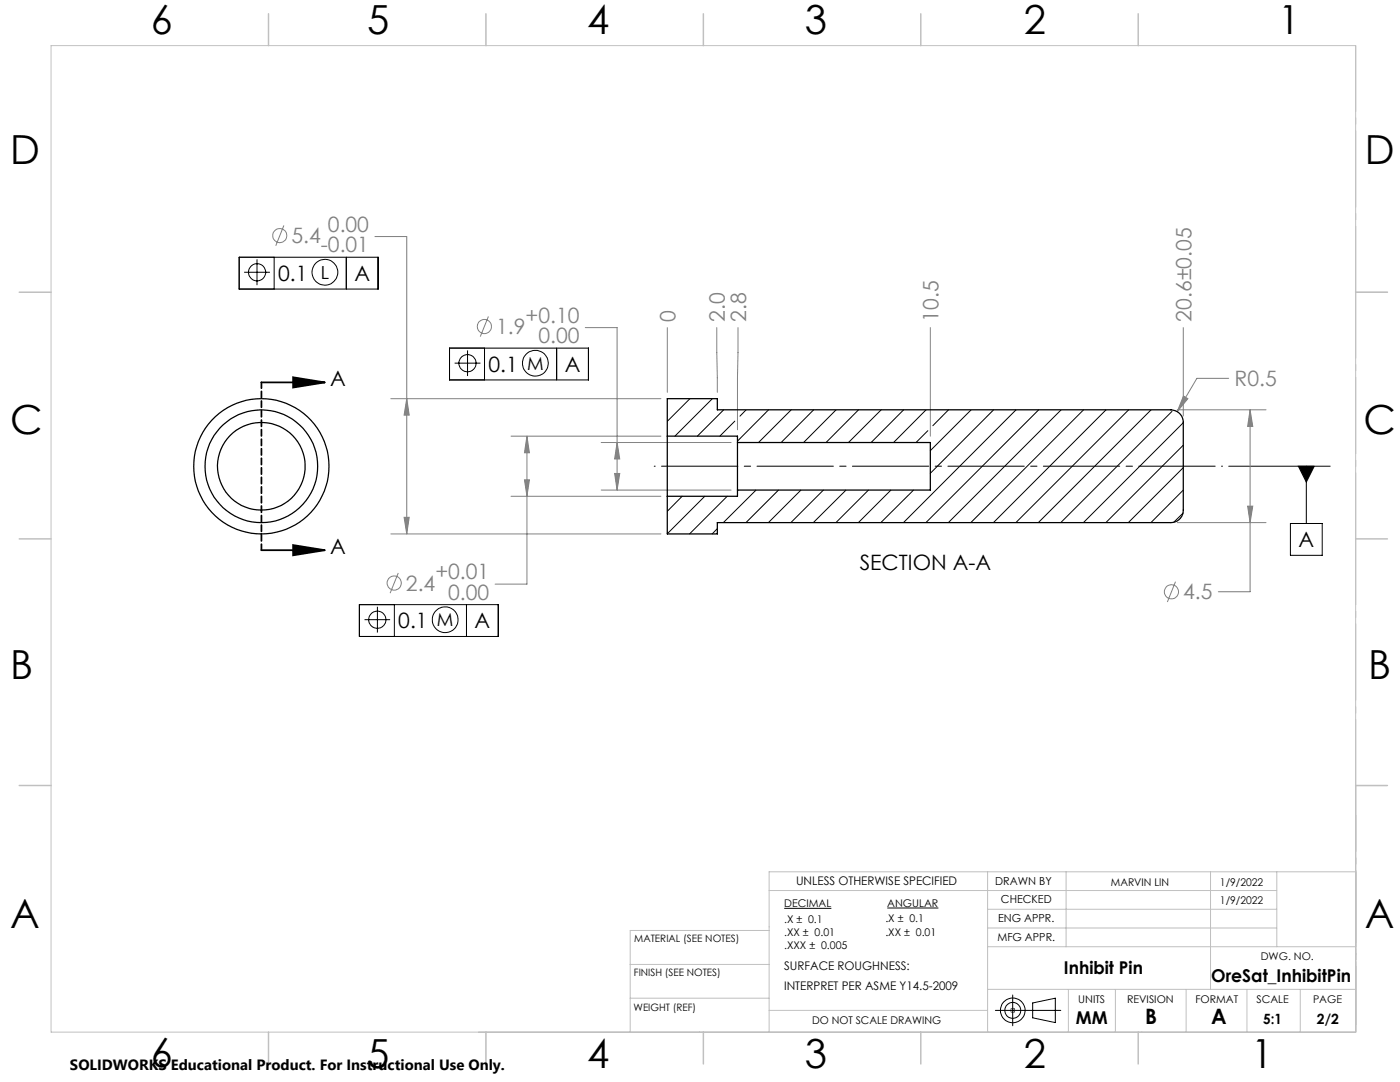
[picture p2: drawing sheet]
<svg xmlns="http://www.w3.org/2000/svg" width="279mm" height="216mm" viewBox="0 0 279 216" stroke-linecap="round" stroke-linejoin="round" font-family="sans-serif">
<g fill="none" stroke="#808080" stroke-width=".2">
<path d="M56.7 45l-1.7 4M74.8 47.2h6.4v59.3M78 79.6h53.9M81.2 79.6l.5 3.2h-1.1zM97.5 63.1l-1.7 4.1M116.8 65.4h6.4v32.4M133.2 65.4v12.9M143.1 65.4l.1 12.9M147.3 65.4l-.1 20.4M185.7 65.4v21.6M236.1 65.4v17.6M236.2 79l.9 .6-2.2 2.5z"/>
<path d="M245.2 75.5h-6.3l-4 6.6M102 87h29.9M102 99h29.9M104.7 95.7h1l-.5 3.3zM105.2 87v29.6h-6.4M105.2 87l.5 3.3h-1zM120 88.3h25.9M120 97.8h25.9M122.7 94.5h1l-.5 3.3zM123.2 88.3l.5 3.3h-1zM234.9 81.8h17.8M249.5 81.8v36.3h-6.4"/>
<path d="M249.5 81.8l.5 3.3h-1zM78 106.5h53.9M79.5 114.3l-1.6 4.1M80.6 103.2h1.1l-.5 3.3zM234.6 116.1l-1.6 4M234.9 104.3h17.8M249 101h1l-.5 3.3z"/>
<circle cx="55.8" cy="47" r="1.41"/>
<circle cx="96.7" cy="65.2" r="1.4"/>
<circle cx="78.7" cy="116.3" r="1.42"/>
<circle cx="233.8" cy="118.1" r="1.41"/>
</g>
<g fill="none" stroke="#000" stroke-width=".2">
<path d="M47.7 51.3h27.8v6.4h-27.8zM48.7 54.3h5.2M51.3 51.8v5.1M54.7 51.3v6.4M69.1 51.3v6.4M89.7 69.5h27.7v6.3h-27.7zM90.7 72.5h5.2M93.3 69.9v5.1M96.7 69.5v6.3M111.1 69.5v6.3M245.2 93h20.3M259.1 93h3.2l-1.6 3.2z"/>
<path d="M260.7 93v11.5M257.5 104.5h6.4v6.3h-6.4zM71.7 120.6h27.7v6.4h-27.7zM72.7 123.6h5.2M75.3 121.1v5.1M78.7 120.6v6.4M93.1 120.6v6.4M156.5 181.2h9.4M177.1 181.2h10.2M202.1 198.5v6.2M198.6 201.6h13.1M201.8 201.3l.7 .7"/>
<path d="M202.5 201.3l-.7 .7M206.1 200.1l4.5-.9v4.8l-4.5-.9z"/>
<circle cx="51.3" cy="54.3" r="1.72"/>
<circle cx="64.8" cy="54.3" r="2.57"/>
<circle cx="93.3" cy="72.5" r="1.71"/>
<circle cx="106.9" cy="72.5" r="2.58"/>
<circle cx="75.3" cy="123.7" r="1.72"/>
<circle cx="88.8" cy="123.7" r="2.57"/>
<circle cx="202.1" cy="201.6" r="2.46"/>
<circle cx="202.1" cy="201.6" r="1.58"/>
</g>
<path d="M52.1 76.3h12.7M58.5 75.3l6.3 1-6.3 1zM52.1 109.8h12.7M58.5 108.8l6.3 1-6.3 1z" fill="none" stroke="#000" stroke-width=".35"/>
<g fill="none" stroke="#c0c0c0" stroke-width=".2">
<path d="M10.2 9.1h260.3v196.9h-260.3zM270.5 58.3h6.4M270.5 156.7h6.4M153.5 177.7h101.3M197.1 174v32M212.8 174v14.9M241.6 174v23.4M254.8 174v14.9M270.5 174h-117v32M125.8 192.4h27.7M125.8 199.2h27.7M153.5 185.7h-27.7v20.3"/>
<path d="M197.1 188.9h73.4M197.1 197.4h73.4M197.1 181.4h57.7M197.1 185.2h57.7M213.2 197.4v8.6M222.6 197.4v8.6M236.7 197.4v8.6M248.8 197.4v8.6M259.5 197.4v8.6M153.5 201.6h43.6M201.6 201.6h1M201.8 201.3l.7 .7"/>
<path d="M202.1 201.1v1M202.5 201.3l-.7 .7"/>
</g>
<path d="M130.6 93h113.4" fill="none" stroke="#000" stroke-width=".2" stroke-dasharray="15.2 1.3 1.3 1.3" stroke-dashoffset="-1.5"/>
<path d="M52.2 76.3v33.5" fill="none" stroke="#000" stroke-width=".35" stroke-dasharray="1.3 .6" stroke-dashoffset=".1"/>
<path d="M270.6 9.1v49.2M270.6 58.3v49.2M270.6 107.5v49.2M270.6 156.7v49.2" fill="none" stroke="#c0c0c0" stroke-width=".2" stroke-dasharray="15.2 1.3 1.3 1.3" stroke-dashoffset="2.1"/>
<path d="M270.6 173.9v32" fill="none" stroke="#c0c0c0" stroke-width=".2" stroke-dasharray="15.2 1.3 1.3 1.3" stroke-dashoffset="1.2"/>
<g fill="none" stroke="#c0c0c0" stroke-width=".3">
<path d="M53.6 2.8v6.3M97 2.8v6.3M140.4 2.8v6.3M183.8 2.8v6.3M227.2 2.8v6.3M3.8 58.3h6.4M270.5 58.3h6.4M3.8 107.5h6.4M270.5 107.5h6.4M3.8 156.7h6.4M270.5 156.7h6.4M53.6 206v6.3"/>
<path d="M97 206v6.3M140.4 206v6.3M183.8 206v6.3M227.2 206v6.3"/>
</g>
<g fill="#000">
<path d="M259.1 93h3.2l-1.6 3.2z"/>
<path d="M58.5 75.3l6.3 1-6.3 1zM58.5 108.8l6.3 1-6.3 1z"/>
</g>
<path d="M105.2 87l.5 3.3h-1zM104.7 95.7h1l-.5 3.3zM81.2 79.6l.5 3.2h-1.1zM80.6 103.2h1.1l-.5 3.3zM123.2 88.3l.5 3.3h-1zM122.7 94.5h1l-.5 3.3zM249.5 81.8l.5 3.3h-1zM249 101h1l-.5 3.3zM236.2 79l-1.3 3.1 2.2-2.5z" fill="#808080"/>
<g fill="none" stroke="#000" stroke-width=".25">
<path d="M133.2 87v-7.4h10v2.2h90.5a2.51 2.51 0 0 1 2.4 2.5v17.5a2.45 2.45 0 0 1-2.4 2.5h-90.5v2.2h-10v-7.5M133.2 87v12M133.2 87h14v1.3M147.2 88.3v9.5M147.2 97.8v1.2h-14M147.2 88.3h38.5v9.5h-38.5"/>
<circle cx="52.2" cy="93" r="11.2"/>
<circle cx="52.2" cy="93" r="13.5"/>
<circle cx="52.2" cy="93" r="8.7"/>
</g>
<g fill="none" stroke="#000" stroke-width=".2">
<path d="M133.2 79.6h.1M137.7 79.6l-4.5 4.5M142.2 79.6l-7.5 7.4M136.1 99l-2.9 3M140.7 99l-7.5 7.5M144.4 81.8l-5.2 5.2M145.1 99l-7.5 7.5M146.6 84l-2.9 3M148.9 81.8l-1.2 1.2M150.9 97.8l-6.5 6.5M153.4 81.8l-6.2 6.2M155.4 97.8l-6.5 6.5"/>
<path d="M157.9 81.8l-6.5 6.5M159.8 97.8l-6.4 6.5M162.4 81.8l-6.5 6.5M164.3 97.8l-6.5 6.5M166.9 81.8l-6.5 6.5M168.8 97.8l-6.5 6.5M171.3 81.8l-6.4 6.5M173.3 97.8l-6.5 6.5M175.9 81.8l-6.6 6.5M177.8 97.8l-6.5 6.5M180.3 81.8l-6.5 6.5M182.3 97.8l-6.5 6.5"/>
<path d="M184.8 81.8l-6.5 6.5M185.2 85.9l-2.4 2.4M189.3 81.8l-3.1 3.1M193.8 81.8l-8.1 8.1M198.3 81.8l-12.6 12.6M202.8 81.8l-22.5 22.5M207.3 81.8l-22.5 22.5M211.8 81.8l-22.5 22.5M216.3 81.8l-22.6 22.5M220.7 81.8l-22.4 22.5M225.2 81.8l-22.5 22.5M229.7 81.8l-22.5 22.5"/>
<path d="M233.9 82.1l-22.2 22.2M236.1 84.3l-19.9 20M236.1 88.8l-15.4 15.5M236.1 93.3l-10.9 11M236.1 97.8l-6.4 6.5M143.2 105.5l-1.1 1M236.1 102.4l-1.9 1.8"/>
</g>
<g font-size="8">
<text x="30.1" y="6.8">6</text>
<text x="73.3" y="6.9">5</text>
<text x="117.2" y="6.9">4</text>
<text x="160.6" y="6.9">3</text>
<text x="204.3" y="6.9">2</text>
<text x="255.1" y="6.9">1</text>
<text x="2.1" y="32.7">D</text>
<text x="272.4" y="32.7">D</text>
<text x="2.1" y="86.5">C</text>
<text x="272.1" y="86.5">C</text>
<text x="2.1" y="135.6">B</text>
<text x="273.1" y="135.6">B</text>
<text x="2.1" y="185.1">A</text>
<text x="272.4" y="185.1">A</text>
<text x="30.1" y="212.9">6</text>
<text x="73.3" y="213">5</text>
<text x="117.2" y="213">4</text>
<text x="160.6" y="213">3</text>
<text x="204.3" y="213">2</text>
<text x="249.7" y="213">1</text>
</g>
<g font-size="4.2" fill="#808080">
<text x="65.4" y="46.3">0.00</text>
<text x="58.2" y="48.5">5.4</text>
<text x="64" y="50.4">-0.01</text>
<text x="104.9" y="64.4">+0.10</text>
<text x="134.8" y="64.2" transform="rotate(-90 134.8 64.2)">0</text>
<text x="144.7" y="64.2" transform="rotate(-90 144.7 64.2)">2.0</text>
<text x="148.9" y="64.2" transform="rotate(-90 148.9 64.2)">2.8</text>
<text x="187.3" y="64.2" transform="rotate(-90 187.3 64.2)">10.5</text>
<text x="237.8" y="64.2" transform="rotate(-90 237.8 64.2)">20.6±0.05</text>
<text x="99" y="66.7">1.9</text>
<text x="107.5" y="68.5">0.00</text>
<text x="246.4" y="77.1">R0.5</text>
<text x="81" y="117.9">2.4</text>
<text x="86.9" y="115.6">+0.01</text>
<text x="89.5" y="119.7">0.00</text>
<text x="236.1" y="119.6">4.5</text>
</g>
<g font-size="4.2">
<text x="55.5" y="56.1">0.1</text>
<text x="70.7" y="56.1">A</text>
<text x="65.9" y="77.1">A</text>
<text x="97.5" y="74.2">0.1</text>
<text x="112.7" y="74.2">A</text>
<text x="65.9" y="110.5">A</text>
<text x="171.6" y="113.7">SECTION A-A</text>
<text x="259.1" y="109.2">A</text>
<text x="79.5" y="125.4">0.1</text>
<text x="94.7" y="125.4">A</text>
<text x="228.5" y="204.4">B</text>
<text x="241.7" y="204.4">A</text>
</g>
<g font-size="3.6">
<text x="64" y="55.6">L</text>
<text x="105.2" y="73.7">M</text>
<text x="87.2" y="124.9">M</text>
</g>
<g font-size="3.5">
<text x="212.3" y="194.4">Inhibit Pin</text>
<text x="241.7" y="195.9">OreSat_InhibitPin</text>
<text x="214.7" y="204.4">MM</text>
</g>
<text font-size="3" x="14" y="213.5">SOLIDWORKS Educational Product. For Instructional Use Only.</text>
<g font-size="2.8">
<text x="252.1" y="204.4">5:1</text>
<text x="262.8" y="204.4">2/2</text>
</g>
<g font-size="2.4">
<text x="158.9" y="176.6">UNLESS OTHERWISE SPECIFIED</text>
<text x="156.5" y="193.7">SURFACE ROUGHNESS:</text>
<text x="156.5" y="197.6">INTERPRET PER ASME Y14.5-2009</text>
</g>
<g font-size="2.2">
<text x="198.6" y="176.6">DRAWN BY</text>
<text x="199.2" y="184">ENG APPR.</text>
<text x="199.8" y="180.2">CHECKED</text>
<text x="199.1" y="187.8">MFG APPR.</text>
</g>
<g font-size="2.1">
<text x="221.7" y="176.8">MARVIN LIN</text>
<text x="243.5" y="176.8">1/9/2022</text>
<text x="156.5" y="184.1">.X ± 0.1</text>
<text x="156.5" y="181">DECIMAL</text>
<text x="176.7" y="184.1">.X ± 0.1</text>
<text x="177.1" y="181">ANGULAR</text>
<text x="243.5" y="180.5">1/9/2022</text>
<text x="156.5" y="189.3">.XXX ± 0.005</text>
<text x="156.5" y="186.8">.XX ± 0.01</text>
<text x="176.7" y="186.7">.XX ± 0.01</text>
<text x="251.6" y="191.5">DWG. NO.</text>
<text x="215.2" y="200.1">UNITS</text>
<text x="224.9" y="200.1">REVISION</text>
<text x="238.6" y="200.1">FORMAT</text>
<text x="250.8" y="200.1">SCALE</text>
<text x="262" y="200.1">PAGE</text>
<text x="162.1" y="204.4">DO NOT SCALE DRAWING</text>
</g>
<g font-size="2">
<text x="126.6" y="187.9">MATERIAL (SEE NOTES)</text>
<text x="126.5" y="194.7">FINISH (SEE NOTES)</text>
<text x="126.4" y="201.7">WEIGHT (REF)</text>
</g>
</svg>
